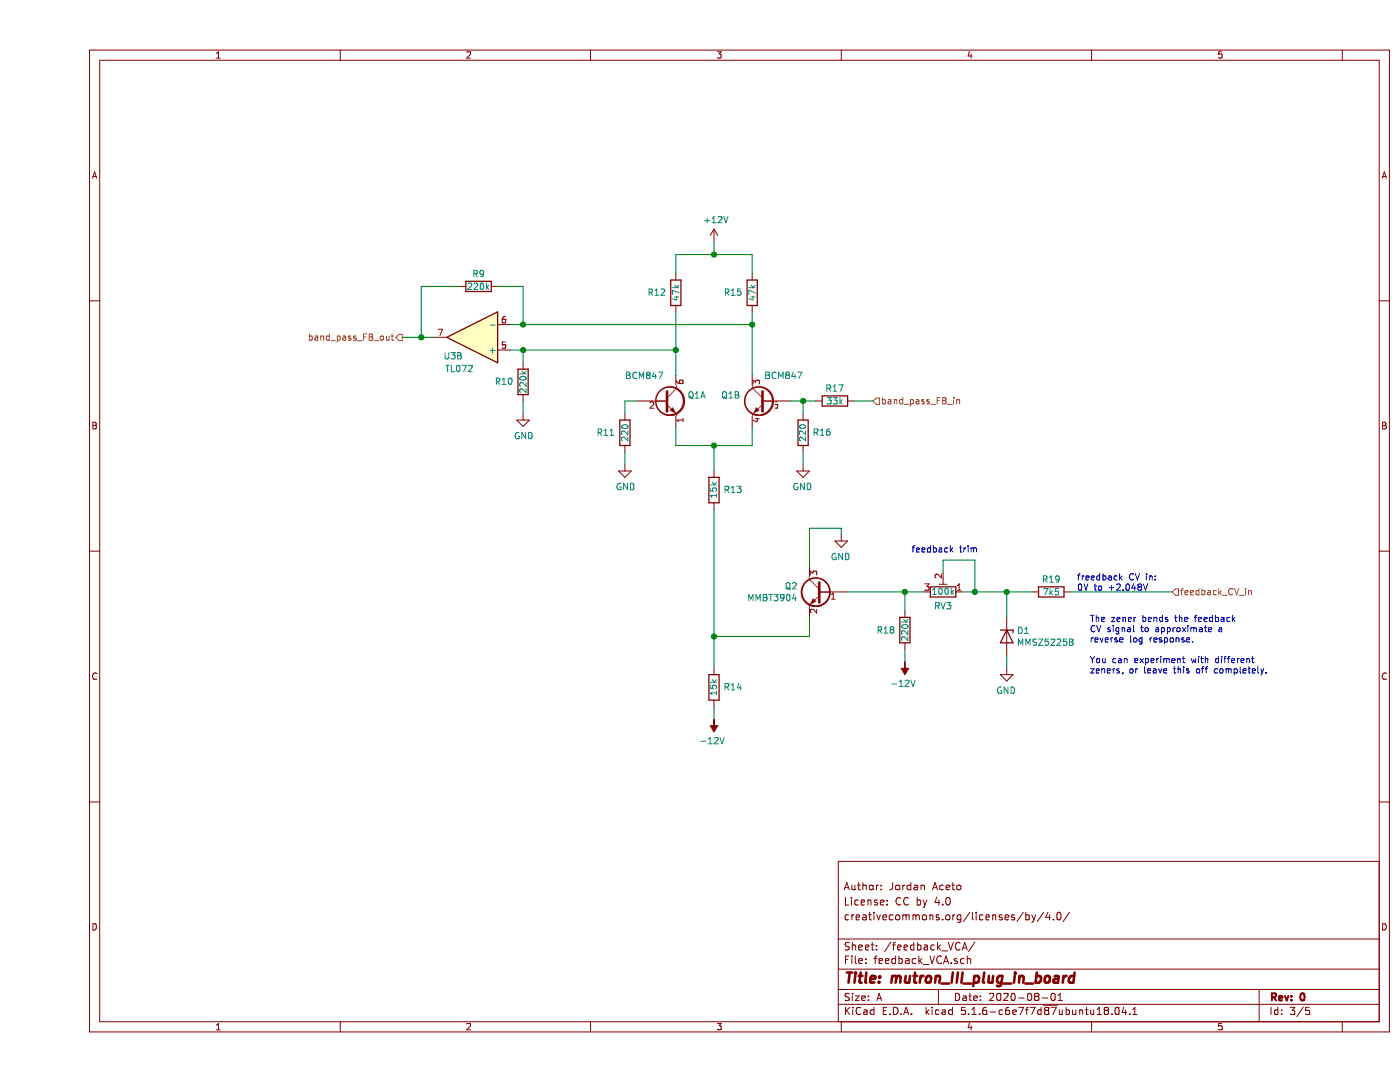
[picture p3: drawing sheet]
EESchema Schematic File Version 4
EELAYER 30 0
EELAYER END
$Descr A 11000 8500
encoding utf-8
Sheet 3 5
Title "mutron_III_plug_in_board"
Date "2020-08-01"
Rev "0"
Comp ""
Comment1 "creativecommons.org/licenses/by/4.0/"
Comment2 "License: CC by 4.0"
Comment3 "Author: Jordan Aceto"
Comment4 ""
$EndDescr
$Comp
L Amplifier_Operational:TL072 U?
U 2 1
P 3400 2650
AR Path="/5F2FF9F7" Ref="U?"  Part="2" 
AR Path="/5F2781EF/5F2FF9F7" Ref="U3"  Part="2" 
F 0 "U3" H 3550 2800 50  0000 C CNN
F 1 "TL072" H 3500 2900 50  0000 C CNN
F 2 "Package_SO:SOIC-8_3.9x4.9mm_P1.27mm" H 3400 2650 50  0001 C CNN
F 3 "http://www.ti.com/lit/ds/symlink/tl071.pdf" H 3400 2650 50  0001 C CNN
	2    3400 2650
	-1   0    0    1   
$EndComp
$Comp
L Device:R R?
U 1 1
P 3450 2250
AR Path="/5F2FF9FD" Ref="R?"  Part="1" 
AR Path="/5F2781EF/5F2FF9FD" Ref="R9"  Part="1" 
F 0 "R9" V 3350 2250 50  0000 C CNN
F 1 "220k" V 3450 2250 50  0000 C CNN
F 2 "Resistor_SMD:R_0805_2012Metric_Pad1.15x1.40mm_HandSolder" V 3380 2250 50  0001 C CNN
F 3 "~" H 3450 2250 50  0001 C CNN
	1    3450 2250
	0    -1   1    0   
$EndComp
Wire Wire Line
	3000 2250 3300 2250
Wire Wire Line
	3000 2250 3000 2650
Wire Wire Line
	3000 2650 3100 2650
Wire Wire Line
	3700 2550 3800 2550
Wire Wire Line
	3800 2550 3800 2250
Wire Wire Line
	3800 2250 3600 2250
Connection ~ 3000 2650
$Comp
L Device:R R?
U 1 1
P 3800 3000
AR Path="/5F2FFA0A" Ref="R?"  Part="1" 
AR Path="/5F2781EF/5F2FFA0A" Ref="R10"  Part="1" 
F 0 "R10" H 3650 3000 50  0000 C CNN
F 1 "220k" V 3800 3000 50  0000 C CNN
F 2 "Resistor_SMD:R_0805_2012Metric_Pad1.15x1.40mm_HandSolder" V 3730 3000 50  0001 C CNN
F 3 "~" H 3800 3000 50  0001 C CNN
	1    3800 3000
	1    0    0    1   
$EndComp
Wire Wire Line
	3800 2850 3800 2750
Wire Wire Line
	3800 2750 3700 2750
$Comp
L power:GND #PWR?
U 1 1
P 3800 3250
AR Path="/5F2FFA12" Ref="#PWR?"  Part="1" 
AR Path="/5F2781EF/5F2FFA12" Ref="#PWR07"  Part="1" 
F 0 "#PWR07" H 3800 3000 50  0001 C CNN
F 1 "GND" H 3805 3077 50  0000 C CNN
F 2 "" H 3800 3250 50  0001 C CNN
F 3 "" H 3800 3250 50  0001 C CNN
	1    3800 3250
	1    0    0    -1  
$EndComp
Wire Wire Line
	3800 3250 3800 3150
$Comp
L my_parts:BCM847DS135 Q?
U 1 1
P 4900 3150
AR Path="/5F2FFA19" Ref="Q?"  Part="1" 
AR Path="/5F2781EF/5F2FFA19" Ref="Q1"  Part="1" 
F 0 "Q1" H 5090 3196 50  0000 L CNN
F 1 "BCM847" H 4600 3350 50  0000 L CNN
F 2 "mutron_III_plug_in_board:SOT457" H 5100 3075 50  0001 L CIN
F 3 "" H 4900 3150 50  0001 L CNN
	1    4900 3150
	1    0    0    -1  
$EndComp
$Comp
L Device:R R?
U 1 1
P 5000 2300
AR Path="/5F2FFA1F" Ref="R?"  Part="1" 
AR Path="/5F2781EF/5F2FFA1F" Ref="R12"  Part="1" 
F 0 "R12" H 4850 2300 50  0000 C CNN
F 1 "47k" V 5000 2300 50  0000 C CNN
F 2 "Resistor_SMD:R_0805_2012Metric_Pad1.15x1.40mm_HandSolder" V 4930 2300 50  0001 C CNN
F 3 "~" H 5000 2300 50  0001 C CNN
	1    5000 2300
	1    0    0    1   
$EndComp
$Comp
L Device:R R?
U 1 1
P 5600 2300
AR Path="/5F2FFA25" Ref="R?"  Part="1" 
AR Path="/5F2781EF/5F2FFA25" Ref="R15"  Part="1" 
F 0 "R15" H 5450 2300 50  0000 C CNN
F 1 "47k" V 5600 2300 50  0000 C CNN
F 2 "Resistor_SMD:R_0805_2012Metric_Pad1.15x1.40mm_HandSolder" V 5530 2300 50  0001 C CNN
F 3 "~" H 5600 2300 50  0001 C CNN
	1    5600 2300
	1    0    0    1   
$EndComp
$Comp
L Device:R R?
U 1 1
P 4600 3400
AR Path="/5F2FFA2B" Ref="R?"  Part="1" 
AR Path="/5F2781EF/5F2FFA2B" Ref="R11"  Part="1" 
F 0 "R11" H 4450 3400 50  0000 C CNN
F 1 "220" V 4600 3400 50  0000 C CNN
F 2 "Resistor_SMD:R_0805_2012Metric_Pad1.15x1.40mm_HandSolder" V 4530 3400 50  0001 C CNN
F 3 "~" H 4600 3400 50  0001 C CNN
	1    4600 3400
	1    0    0    1   
$EndComp
$Comp
L power:GND #PWR?
U 1 1
P 4600 3650
AR Path="/5F2FFA31" Ref="#PWR?"  Part="1" 
AR Path="/5F2781EF/5F2FFA31" Ref="#PWR08"  Part="1" 
F 0 "#PWR08" H 4600 3400 50  0001 C CNN
F 1 "GND" H 4605 3477 50  0000 C CNN
F 2 "" H 4600 3650 50  0001 C CNN
F 3 "" H 4600 3650 50  0001 C CNN
	1    4600 3650
	1    0    0    -1  
$EndComp
Wire Wire Line
	4600 3650 4600 3550
Wire Wire Line
	4600 3250 4600 3150
Wire Wire Line
	4600 3150 4700 3150
$Comp
L Device:R R?
U 1 1
P 6000 3400
AR Path="/5F2FFA3A" Ref="R?"  Part="1" 
AR Path="/5F2781EF/5F2FFA3A" Ref="R16"  Part="1" 
F 0 "R16" H 5850 3400 50  0000 C CNN
F 1 "220" V 6000 3400 50  0000 C CNN
F 2 "Resistor_SMD:R_0805_2012Metric_Pad1.15x1.40mm_HandSolder" V 5930 3400 50  0001 C CNN
F 3 "~" H 6000 3400 50  0001 C CNN
	1    6000 3400
	-1   0    0    1   
$EndComp
$Comp
L power:GND #PWR?
U 1 1
P 6000 3650
AR Path="/5F2FFA40" Ref="#PWR?"  Part="1" 
AR Path="/5F2781EF/5F2FFA40" Ref="#PWR011"  Part="1" 
F 0 "#PWR011" H 6000 3400 50  0001 C CNN
F 1 "GND" H 6005 3477 50  0000 C CNN
F 2 "" H 6000 3650 50  0001 C CNN
F 3 "" H 6000 3650 50  0001 C CNN
	1    6000 3650
	-1   0    0    -1  
$EndComp
Wire Wire Line
	6000 3650 6000 3550
Wire Wire Line
	6000 3250 6000 3150
Wire Wire Line
	6000 3150 5900 3150
$Comp
L my_parts:BCM847DS135 Q?
U 2 1
P 5700 3150
AR Path="/5F2FFA49" Ref="Q?"  Part="2" 
AR Path="/5F2781EF/5F2FFA49" Ref="Q1"  Part="2" 
F 0 "Q1" H 5891 3196 50  0000 L CNN
F 1 "BCM847" H 5400 3350 50  0000 L CNN
F 2 "mutron_III_plug_in_board:SOT457" H 5900 3075 50  0001 L CIN
F 3 "" H 5700 3150 50  0001 L CNN
	2    5700 3150
	-1   0    0    -1  
$EndComp
Wire Wire Line
	5000 2950 5000 2750
Wire Wire Line
	5000 2750 3800 2750
Connection ~ 3800 2750
Wire Wire Line
	5600 2950 5600 2550
Wire Wire Line
	5600 2550 3800 2550
Connection ~ 3800 2550
Wire Wire Line
	5000 2750 5000 2450
Connection ~ 5000 2750
Wire Wire Line
	5600 2550 5600 2450
Connection ~ 5600 2550
Wire Wire Line
	5600 2150 5600 2000
Wire Wire Line
	5600 2000 5300 2000
Wire Wire Line
	5000 2000 5000 2150
$Comp
L power:+12V #PWR?
U 1 1
P 5300 1900
AR Path="/5F2FFA5C" Ref="#PWR?"  Part="1" 
AR Path="/5F2781EF/5F2FFA5C" Ref="#PWR09"  Part="1" 
F 0 "#PWR09" H 5300 1750 50  0001 C CNN
F 1 "+12V" H 5315 2073 50  0000 C CNN
F 2 "" H 5300 1900 50  0001 C CNN
F 3 "" H 5300 1900 50  0001 C CNN
	1    5300 1900
	1    0    0    -1  
$EndComp
Wire Wire Line
	5300 1900 5300 2000
Connection ~ 5300 2000
Wire Wire Line
	5300 2000 5000 2000
Wire Wire Line
	5000 3350 5000 3500
Wire Wire Line
	5600 3500 5600 3350
$Comp
L Device:R R?
U 1 1
P 6250 3150
AR Path="/5F2FFA67" Ref="R?"  Part="1" 
AR Path="/5F2781EF/5F2FFA67" Ref="R17"  Part="1" 
F 0 "R17" V 6150 3150 50  0000 C CNN
F 1 "33k" V 6250 3150 50  0000 C CNN
F 2 "Resistor_SMD:R_0805_2012Metric_Pad1.15x1.40mm_HandSolder" V 6180 3150 50  0001 C CNN
F 3 "~" H 6250 3150 50  0001 C CNN
	1    6250 3150
	0    -1   1    0   
$EndComp
Wire Wire Line
	6100 3150 6000 3150
Connection ~ 6000 3150
Wire Wire Line
	6550 3150 6400 3150
$Comp
L Device:R R?
U 1 1
P 7950 4650
AR Path="/5F2FFA76" Ref="R?"  Part="1" 
AR Path="/5F2781EF/5F2FFA76" Ref="R19"  Part="1" 
F 0 "R19" V 7850 4650 50  0000 C CNN
F 1 "7k5" V 7950 4650 50  0000 C CNN
F 2 "Resistor_SMD:R_0805_2012Metric_Pad1.15x1.40mm_HandSolder" V 7880 4650 50  0001 C CNN
F 3 "~" H 7950 4650 50  0001 C CNN
	1    7950 4650
	0    1    1    0   
$EndComp
Wire Wire Line
	5000 3500 5300 3500
$Comp
L Device:R R?
U 1 1
P 5300 3850
AR Path="/5F2FFA7D" Ref="R?"  Part="1" 
AR Path="/5F2781EF/5F2FFA7D" Ref="R13"  Part="1" 
F 0 "R13" H 5150 3850 50  0000 C CNN
F 1 "15k" V 5300 3850 50  0000 C CNN
F 2 "Resistor_SMD:R_0805_2012Metric_Pad1.15x1.40mm_HandSolder" V 5230 3850 50  0001 C CNN
F 3 "~" H 5300 3850 50  0001 C CNN
	1    5300 3850
	-1   0    0    1   
$EndComp
$Comp
L Device:R R?
U 1 1
P 5300 5400
AR Path="/5F2FFA83" Ref="R?"  Part="1" 
AR Path="/5F2781EF/5F2FFA83" Ref="R14"  Part="1" 
F 0 "R14" H 5150 5400 50  0000 C CNN
F 1 "15k" V 5300 5400 50  0000 C CNN
F 2 "Resistor_SMD:R_0805_2012Metric_Pad1.15x1.40mm_HandSolder" V 5230 5400 50  0001 C CNN
F 3 "~" H 5300 5400 50  0001 C CNN
	1    5300 5400
	-1   0    0    1   
$EndComp
$Comp
L power:-12V #PWR?
U 1 1
P 5300 5650
AR Path="/5F2FFA89" Ref="#PWR?"  Part="1" 
AR Path="/5F2781EF/5F2FFA89" Ref="#PWR010"  Part="1" 
F 0 "#PWR010" H 5300 5750 50  0001 C CNN
F 1 "-12V" H 5315 5823 50  0000 C CNN
F 2 "" H 5300 5650 50  0001 C CNN
F 3 "" H 5300 5650 50  0001 C CNN
	1    5300 5650
	-1   0    0    1   
$EndComp
Wire Wire Line
	5300 5650 5300 5550
$Comp
L power:GND #PWR?
U 1 1
P 6300 4200
AR Path="/5F2FFA90" Ref="#PWR?"  Part="1" 
AR Path="/5F2781EF/5F2FFA90" Ref="#PWR012"  Part="1" 
F 0 "#PWR012" H 6300 3950 50  0001 C CNN
F 1 "GND" H 6305 4027 50  0000 C CNN
F 2 "" H 6300 4200 50  0001 C CNN
F 3 "" H 6300 4200 50  0001 C CNN
	1    6300 4200
	-1   0    0    -1  
$EndComp
Wire Wire Line
	6050 5000 5300 5000
Wire Wire Line
	5300 5000 5300 5250
Wire Wire Line
	5300 5000 5300 4000
Connection ~ 5300 5000
Wire Wire Line
	5300 3700 5300 3500
Connection ~ 5300 3500
Wire Wire Line
	5300 3500 5600 3500
Wire Wire Line
	2850 2650 3000 2650
$Comp
L Device:R_POT_TRIM RV?
U 1 1
P 7100 4650
AR Path="/5F2FFA9E" Ref="RV?"  Part="1" 
AR Path="/5F2781EF/5F2FFA9E" Ref="RV3"  Part="1" 
F 0 "RV3" V 6985 4650 50  0000 C CNN
F 1 "100k" V 7100 4650 50  0000 C CNN
F 2 "Potentiometer_THT:Potentiometer_Bourns_3296W_Vertical" H 7100 4650 50  0001 C CNN
F 3 "~" H 7100 4650 50  0001 C CNN
	1    7100 4650
	0    1    -1   0   
$EndComp
$Comp
L Device:R R?
U 1 1
P 6800 4950
AR Path="/5F2FFAA4" Ref="R?"  Part="1" 
AR Path="/5F2781EF/5F2FFAA4" Ref="R18"  Part="1" 
F 0 "R18" H 6650 4950 50  0000 C CNN
F 1 "220k" V 6800 4950 50  0000 C CNN
F 2 "Resistor_SMD:R_0805_2012Metric_Pad1.15x1.40mm_HandSolder" V 6730 4950 50  0001 C CNN
F 3 "~" H 6800 4950 50  0001 C CNN
	1    6800 4950
	1    0    0    -1  
$EndComp
$Comp
L power:-12V #PWR?
U 1 1
P 6800 5200
AR Path="/5F2FFAAA" Ref="#PWR?"  Part="1" 
AR Path="/5F2781EF/5F2FFAAA" Ref="#PWR013"  Part="1" 
F 0 "#PWR013" H 6800 5300 50  0001 C CNN
F 1 "-12V" H 6815 5373 50  0000 C CNN
F 2 "" H 6800 5200 50  0001 C CNN
F 3 "" H 6800 5200 50  0001 C CNN
	1    6800 5200
	-1   0    0    1   
$EndComp
Wire Wire Line
	6800 5200 6800 5100
Wire Wire Line
	6800 4800 6800 4650
Wire Wire Line
	6050 4850 6050 5000
Wire Wire Line
	6300 4200 6300 4150
Wire Wire Line
	6300 4150 6050 4150
Wire Wire Line
	6050 4150 6050 4450
Wire Wire Line
	6800 4650 6350 4650
Connection ~ 6800 4650
Text Notes 8150 4650 0    50   ~ 0
freedback CV in:\n0V to +2.048V
Wire Wire Line
	7100 4500 7100 4400
Wire Wire Line
	7100 4400 7350 4400
Wire Wire Line
	7350 4400 7350 4650
Wire Wire Line
	7350 4650 7250 4650
Wire Wire Line
	8100 4650 8900 4650
Connection ~ 7350 4650
Wire Wire Line
	6800 4650 6950 4650
Text HLabel 6550 3150 2    50   Input ~ 0
band_pass_FB_in
Text HLabel 2850 2650 0    50   Output ~ 0
band_pass_FB_out
Text HLabel 8900 4650 2    50   Input ~ 0
feedback_CV_in
Text Notes 6850 4350 0    50   ~ 0
feedback trim
Text Notes 8250 5300 0    50   ~ 0
The zener bends the feedback\nCV signal to approximate a \nreverse log response.\n\nYou can experiment with different \nzeners, or leave this off completely.
Wire Wire Line
	7600 5250 7600 5150
$Comp
L power:GND #PWR?
U 1 1
P 7600 5250
AR Path="/5F2FFACA" Ref="#PWR?"  Part="1" 
AR Path="/5F2781EF/5F2FFACA" Ref="#PWR014"  Part="1" 
F 0 "#PWR014" H 7600 5000 50  0001 C CNN
F 1 "GND" H 7605 5077 50  0000 C CNN
F 2 "" H 7600 5250 50  0001 C CNN
F 3 "" H 7600 5250 50  0001 C CNN
	1    7600 5250
	-1   0    0    -1  
$EndComp
Wire Wire Line
	7600 4650 7350 4650
Wire Wire Line
	7800 4650 7600 4650
Connection ~ 7600 4650
Wire Wire Line
	7600 4850 7600 4650
$Comp
L Device:D_Zener D?
U 1 1
P 7600 5000
AR Path="/5F2FFAC0" Ref="D?"  Part="1" 
AR Path="/5F2781EF/5F2FFAC0" Ref="D1"  Part="1" 
F 0 "D1" V 7554 5079 50  0000 L CNN
F 1 "MMSZ5225B" V 7645 5079 50  0000 L CNN
F 2 "Diode_SMD:D_SOD-123" H 7600 5000 50  0001 C CNN
F 3 "~" H 7600 5000 50  0001 C CNN
	1    7600 5000
	0    1    1    0   
$EndComp
$Comp
L Transistor_BJT:MMBT3904 Q2
U 1 1
P 6150 4650
F 0 "Q2" H 6341 4696 50  0000 L CNN
F 1 "MMBT3904" H 6341 4605 50  0000 L CNN
F 2 "Package_TO_SOT_SMD:SOT-23_Handsoldering" H 6350 4575 50  0001 L CIN
F 3 "https://www.fairchildsemi.com/datasheets/2N/2N3904.pdf" H 6150 4650 50  0001 L CNN
	1    6150 4650
	-1   0    0    -1  
$EndComp
$EndSCHEMATC
